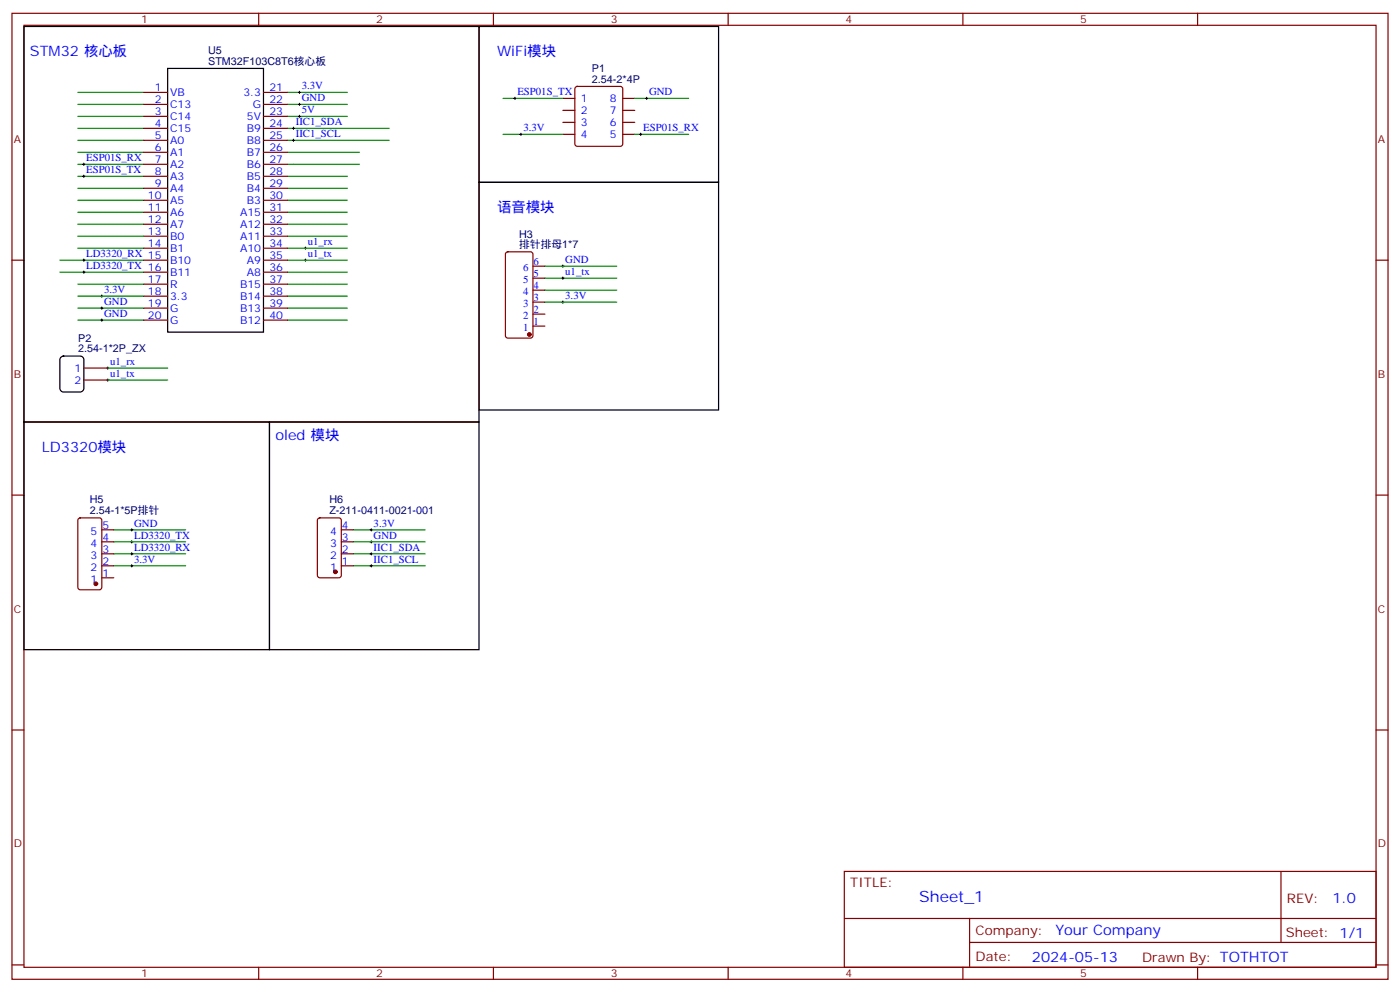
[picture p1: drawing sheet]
<svg xmlns="http://www.w3.org/2000/svg" width="412mm" height="292mm" viewBox="0 0 412 292" stroke-linecap="round" stroke-linejoin="round" font-family="sans-serif">
<g fill="none" stroke="#870000" stroke-width=".35">
<path d="M3.5 3.9h405.4v284.4h-405.4zM7.1 7.4h398.2v277.3h-398.2zM76.2 3.9v3.5M145.3 3.9v3.5M214.5 3.9v3.5M283.6 3.9v3.5M352.8 3.9v3.5M42.3 27.2h7.1M42.3 30.7h7.1M42.3 34.3h7.1M42.3 37.8h7.1M77.6 27.2h7.1"/>
<path d="M77.6 30.7h7.1M77.6 34.3h7.1M77.6 37.8h7.1M165.8 29h3.5M165.8 32.5h3.5M165.8 36h3.5M165.8 39.5h3.5M169.6 25.6l.4-.2h12.7l.5 .2 .2 .5v16.3l-.2 .5-.5 .2h-12.7l-.5-.3-.2-.4v-16.3zM183.4 29h3.6M183.4 32.5h3.6M183.4 36h3.6M183.4 39.5h3.6"/>
<path d="M42.3 41.3h7.1M42.3 44.8h7.1M42.3 48.4h7.1M42.3 51.9h7.1M42.3 55.4h7.1M42.3 58.9h7.1M77.6 41.3h7.1M77.6 44.8h7.1M77.6 48.4h7.1M77.6 51.9h7.1M77.6 55.4h7.1M77.6 58.9h7.1"/>
<path d="M3.5 76.6h3.6M42.3 76.6h7.1M42.3 62.5h7.1M42.3 66h7.1M42.3 69.5h7.1M42.3 73.1h7.1M77.6 76.6h7.1M77.6 62.5h7.1M77.6 66h7.1M77.6 69.5h7.1M77.6 73.1h7.1M149.1 74.3l.5-.2h6.7l.6 .4 .1 24.3-.5 .7h-6.9l-.7-.4v-24.3z"/>
<path d="M157 78.4h3.5M405.3 76.6h3.6M42.3 80.1h7.1M42.3 83.6h7.1M42.3 87.2h7.1M42.3 90.7h7.1M42.3 94.2h7.1M77.6 80.1h7.1M77.6 83.6h7.1M77.6 87.2h7.1M77.6 90.7h7.1M77.6 94.2h7.1"/>
<path d="M157 96h3.5M157 92.5h3.5M157 88.9h3.5M157 85.4h3.5M157 81.9h3.5M24.7 108.3h7M24.7 111.9h7M3.5 145.7h3.6M23.2 152.6l.4-.2h5.7l.6 .5 .1 20-.5 .6-5.9 .1-.6-.5-.1-20zM30 159.5h3.5M30 156h3.5M93.7 152.6l.5-.2h5.6l.7 .5v16.5l-.4 .6-5.9 .1-.7-.5v-16.5z"/>
<path d="M100.5 159.5h3.6M100.5 156h3.6M405.3 145.7h3.6M30 166.5h3.5M30 163h3.5M30 170.1h3.5M100.5 166.5h3.6M100.5 163h3.6M3.5 214.9h3.6M405.3 214.9h3.6M248.7 256.5h156.6v28.2h-156.6zM377.3 256.5v20.9"/>
<path d="M248.7 270.4h156.5M285.6 277.4h119.6M285.6 270.4v14.1M3.5 284h3.6M76.2 284.7v3.6M145.3 284.7v3.6M214.5 284.7v3.6M283.6 284.7v3.6M352.8 284.7v3.6M405.3 284h3.6"/>
</g>
<path d="M7.1 7.8h134v116.4h-134zM141.1 7.8h70.6v45.9h-70.6zM49.4 20.1h28.2v77.7h-28.2zM141.1 53.7h70.6v67h-70.6zM17.9 105.2l.8-.4h4.9l.9 .4 .2 .7v8.4l-.5 .9-.6 .2h-4.9l-.9-.5-.2-.6v-8.4zM7.1 124.2h72.3v67h-72.3zM79.4 124.2h61.7v67h-61.7z" fill="none" stroke="#000" stroke-width=".35"/>
<g fill="none" stroke="#000" stroke-width=".29">
<path d="M86.1 37.8h.7M86.4 37.4v.7M87.8 27.2h.7M87.8 30.7h.7M87.8 34.3h.7M88.2 26.8v.8M88.2 30.4v.7M88.2 33.9v.7M151.3 29h.7M151.7 28.6v.7M153.1 39.5h.7M153.5 39.2v.7"/>
<path d="M188.4 39.5h.7M188.7 39.2v.7M190.1 29h.8M190.5 28.6v.7M24.3 51.9h.7M24.3 48.4h.7M24.7 48v.7M24.7 51.5v.7M86.1 41.3h.7M86.4 41v.7M24.3 76.6h.7M24.7 76.2v.7"/>
<path d="M24.7 79.8v.7M89.6 76.6h.7M89.6 73.1h.7M90 72.7v.7M90 76.2v.7M165.5 78.4h.7M165.8 78v.7M24.3 80.1h.7M29.6 87.2h.7M29.6 94.2h.7M29.6 90.7h.7M30 86.8v.7"/>
<path d="M30 90.3v.8M30 93.9v.7M165.5 88.9h.7M165.5 81.9h.7M165.8 81.5v.7M165.8 88.6v.7M31.4 111.9h.7M31.4 108.3h.7M31.7 108v.7M31.7 111.5v.7M38.5 159.5h.7M38.5 156h.7"/>
<path d="M38.8 155.6v.7M38.8 159.1v.7M109 159.5h.7M109 156h.7M109.4 155.6v.7M109.4 159.1v.7M38.5 166.5h.7M38.5 163h.7M38.8 162.7v.7M38.8 166.2v.7M109 166.5h.7M109 163h.7"/>
<path d="M109.4 162.7v.7M109.4 166.2v.7"/>
</g>
<g fill="none" stroke="#008700" stroke-width=".35">
<path d="M22.9 27.2h19.4M22.9 30.7h19.4M22.9 34.3h19.4M22.9 37.8h19.4M84.7 37.8h30M84.7 27.2h17.6M84.7 30.7h17.6M84.7 34.3h17.6M148.2 29h17.6M148.2 39.5h17.6M187 29h15.8M187 39.5h15.8"/>
<path d="M22.9 48.4h19.4M22.9 41.3h19.4M22.9 44.8h19.4M22.9 51.9h19.4M22.9 58.9h19.4M22.9 55.4h19.4M84.7 41.3h30M84.7 48.4h21.1M84.7 44.8h21.1M84.7 51.9h17.6M84.7 58.9h17.6M84.7 55.4h17.6"/>
<path d="M17.6 76.6h24.7M22.9 62.5h19.4M22.9 66h19.4M22.9 73.1h19.4M22.9 69.5h19.4M84.7 62.5h17.6M84.7 66h17.6M84.7 73.1h17.6M84.7 69.5h17.6M84.7 76.6h17.6M160.5 78.4h21.2M17.6 80.1h24.7"/>
<path d="M22.9 83.6h19.4M22.9 87.2h19.4M22.9 90.7h19.4M22.9 94.2h19.4M84.7 83.6h17.6M84.7 87.2h17.6M84.7 90.7h17.6M84.7 94.2h17.6M84.7 80.1h17.6M160.5 88.9h21.2M160.5 85.4h21.2M160.5 81.9h21.2"/>
<path d="M31.7 111.9h17.7M31.7 108.3h17.7M33.5 159.5h21.2M33.5 156h21.2M104.1 159.5h21.1M104.1 156h21.1M33.5 166.5h21.2M33.5 163h21.2M104.1 166.5h21.1M104.1 163h21.1"/>
</g>
<g fill="#870000" stroke="#870000" stroke-width=".35">
<circle cx="98.8" cy="168.3" r=".53"/>
<circle cx="155.9" cy="98.5" r=".53"/>
<circle cx="28.2" cy="171.8" r=".53"/>
</g>
<text font-size="4.6" fill="#00f" x="270.8" y="265.5">Sheet_1</text>
<g font-size="4.2" fill="#00f">
<text x="8.8" y="16.6">STM32 核心板</text>
<text x="146.4" y="16.6">WiFi模块</text>
<text x="146.4" y="62.5">语音模块</text>
<text x="81.1" y="129.5">oled 模块</text>
<text x="12.3" y="133">LD3320模块</text>
<text x="392.5" y="265.8">1.0</text>
<text x="310.9" y="275.3">Your Company</text>
<text x="304" y="283.1">2024-05-13</text>
</g>
<g font-size="3.9" fill="#800">
<text x="250.5" y="261.1">TITLE:</text>
<text x="379.1" y="265.8">REV:</text>
<text x="287.4" y="275.3">Company:</text>
<text x="378.7" y="275.9">Sheet: 1/1</text>
<text x="287.4" y="283">Date:</text>
<text x="336.4" y="283.1">Drawn By: TOTHTOT</text>
</g>
<g font-size="3.2" fill="#800">
<text x="41.6" y="6.9">1</text>
<text x="110.8" y="6.9">2</text>
<text x="179.9" y="6.9">3</text>
<text x="249.1" y="6.9">4</text>
<text x="318.2" y="6.9">5</text>
<text x="4.1" y="42">A</text>
<text x="405.9" y="42">A</text>
<text x="4.1" y="111.2">B</text>
<text x="405.9" y="111.2">B</text>
<text x="4.1" y="180.3">C</text>
<text x="405.9" y="180.3">C</text>
<text x="4.1" y="249.4">D</text>
<text x="405.9" y="249.4">D</text>
<text x="41.6" y="287.7">1</text>
<text x="110.8" y="287.7">2</text>
<text x="179.9" y="287.7">3</text>
<text x="249.1" y="287.7">4</text>
<text x="318.2" y="287.7">5</text>
</g>
<g font-size="3.2" fill="#000080">
<text x="61.3" y="15.8">U5</text>
<text x="61.3" y="19.1">STM32F103C8T6核心板</text>
<text x="174.4" y="21.3">P1</text>
<text x="174.4" y="24.4">2.54-2*4P</text>
<text x="152.9" y="70">H3</text>
<text x="152.9" y="73.1">排针排母1*7</text>
<text x="23" y="100.5">P2</text>
<text x="23" y="103.8">2.54-1*2P_ZX</text>
<text x="26.5" y="148.2">H5</text>
<text x="97" y="148.2">H6</text>
<text x="26.5" y="151.4">2.54-1*5P排针</text>
<text x="97" y="151.4">Z-211-0411-0021-001</text>
</g>
<g font-size="3.2" fill="#00f">
<text x="45.6" y="26.8">1</text>
<text x="50.1" y="28.3">VB</text>
<text x="71.7" y="28.3">3.3</text>
<text x="79.4" y="26.8">21</text>
<text x="88.9" y="26.3">3.3V</text>
<text x="88.9" y="29.8">GND</text>
<text x="152.4" y="28.1">ESP01S_TX</text>
<text x="191.2" y="28.1">GND</text>
<text x="45.6" y="30.4">2</text>
<text x="45.6" y="33.9">3</text>
<text x="50.1" y="31.8">C13</text>
<text x="50.1" y="35.3">C14</text>
<text x="72.7" y="35.3">5V</text>
<text x="74.4" y="31.8">G</text>
<text x="79.4" y="33.9">23</text>
<text x="79.4" y="30.4">22</text>
<text x="88.9" y="33.4">5V</text>
<text x="171.1" y="30">1</text>
<text x="171.1" y="33.5">2</text>
<text x="179.7" y="33.5">7</text>
<text x="179.7" y="30">8</text>
<text x="45.6" y="37.4">4</text>
<text x="45.6" y="41">5</text>
<text x="50.1" y="38.8">C15</text>
<text x="72.7" y="38.8">B9</text>
<text x="79.4" y="41">25</text>
<text x="79.4" y="37.4">24</text>
<text x="87.1" y="36.9">IIC1_SDA</text>
<text x="87.1" y="40.4">IIC1_SCL</text>
<text x="154.2" y="38.7">3.3V</text>
<text x="171.1" y="37.1">3</text>
<text x="171.1" y="40.6">4</text>
<text x="179.7" y="40.6">5</text>
<text x="179.7" y="37.1">6</text>
<text x="189.4" y="38.7">ESP01S_RX</text>
<text x="25.4" y="47.5">ESP01S_RX</text>
<text x="45.6" y="44.5">6</text>
<text x="50.1" y="42.4">A0</text>
<text x="50.1" y="45.9">A1</text>
<text x="72.7" y="45.9">B7</text>
<text x="72.7" y="42.4">B8</text>
<text x="79.4" y="44.5">26</text>
<text x="25.4" y="51">ESP01S_TX</text>
<text x="45.6" y="48">7</text>
<text x="45.6" y="51.5">8</text>
<text x="50.1" y="49.4">A2</text>
<text x="50.1" y="53">A3</text>
<text x="72.7" y="53">B5</text>
<text x="72.7" y="49.4">B6</text>
<text x="79.4" y="51.5">28</text>
<text x="79.4" y="48">27</text>
<text x="43.6" y="58.6">10</text>
<text x="45.6" y="55.1">9</text>
<text x="50.1" y="56.5">A4</text>
<text x="72.7" y="56.5">B4</text>
<text x="79.4" y="58.6">30</text>
<text x="79.4" y="55.1">29</text>
<text x="43.6" y="62.1">11</text>
<text x="43.6" y="65.7">12</text>
<text x="50.1" y="60">A5</text>
<text x="50.1" y="63.5">A6</text>
<text x="70.7" y="63.5">A15</text>
<text x="72.7" y="60">B3</text>
<text x="79.4" y="65.7">32</text>
<text x="79.4" y="62.1">31</text>
<text x="43.6" y="69.2">13</text>
<text x="50.1" y="67.1">A7</text>
<text x="50.1" y="70.6">B0</text>
<text x="70.7" y="70.6">A11</text>
<text x="70.7" y="67.1">A12</text>
<text x="79.4" y="69.2">33</text>
<text x="25.4" y="75.7">LD3320_RX 15</text>
<text x="43.6" y="72.7">14</text>
<text x="50.1" y="74.1">B1</text>
<text x="50.1" y="77.6">B10</text>
<text x="70.7" y="74.1">A10</text>
<text x="72.7" y="77.6">A9</text>
<text x="79.4" y="76.2">35</text>
<text x="79.4" y="72.7">34</text>
<text x="90.7" y="75.7">u1_tx</text>
<text x="90.7" y="72.2">u1_rx</text>
<text x="157.2" y="78">6</text>
<text x="166.5" y="77.5">GND</text>
<text x="25.4" y="79.2">LD3320_TX 16</text>
<text x="43.6" y="83.3">17</text>
<text x="50.1" y="81.2">B11</text>
<text x="72.7" y="81.2">A8</text>
<text x="79.4" y="83.3">37</text>
<text x="79.4" y="79.8">36</text>
<text x="154.1" y="83.3">5</text>
<text x="154.1" y="79.8">6</text>
<text x="157.2" y="81.5">5</text>
<text x="166.5" y="81">u1_tx</text>
<text x="30.7" y="86.3">3.3V</text>
<text x="30.7" y="89.8">GND</text>
<text x="43.6" y="86.8">18</text>
<text x="50.1" y="84.7">R</text>
<text x="50.1" y="88.2">3.3</text>
<text x="70.7" y="88.2">B14</text>
<text x="70.7" y="84.7">B15</text>
<text x="79.4" y="86.8">38</text>
<text x="154.1" y="86.8">4</text>
<text x="157.2" y="88.6">3</text>
<text x="157.2" y="85.1">4</text>
<text x="166.5" y="88.1">3.3V</text>
<text x="30.7" y="93.3">GND</text>
<text x="43.6" y="90.3">19</text>
<text x="43.6" y="93.9">20</text>
<text x="50.1" y="91.8">G</text>
<text x="50.1" y="95.3">G</text>
<text x="70.7" y="95.3">B12</text>
<text x="70.7" y="91.8">B13</text>
<text x="79.4" y="93.9">40</text>
<text x="79.4" y="90.3">39</text>
<text x="154.1" y="93.9">2</text>
<text x="154.1" y="90.3">3</text>
<text x="157.2" y="95.6">1</text>
<text x="157.2" y="92.1">2</text>
<text x="154.1" y="97.4">1</text>
<text x="32.5" y="107.5">u1_rx</text>
<text x="22" y="109.4">1</text>
<text x="22" y="112.9">2</text>
<text x="32.5" y="111">u1_tx</text>
<text x="30.2" y="155.6">5</text>
<text x="39.5" y="155.1">GND</text>
<text x="100.7" y="155.6">4</text>
<text x="110.1" y="155.1">3.3V</text>
<text x="26.7" y="160.9">4</text>
<text x="26.7" y="157.4">5</text>
<text x="30.2" y="159.1">4</text>
<text x="39.5" y="158.6">LD3320_TX</text>
<text x="97.2" y="160.9">3</text>
<text x="97.2" y="157.4">4</text>
<text x="100.7" y="159.1">3</text>
<text x="110.1" y="158.6">GND</text>
<text x="26.7" y="168">2</text>
<text x="26.7" y="164.4">3</text>
<text x="30.2" y="166.2">2</text>
<text x="30.2" y="162.7">3</text>
<text x="39.5" y="162.1">LD3320_RX</text>
<text x="39.5" y="165.7">3.3V</text>
<text x="97.2" y="168">1</text>
<text x="97.2" y="164.4">2</text>
<text x="100.7" y="166.2">1</text>
<text x="100.7" y="162.7">2</text>
<text x="110.1" y="165.7">IIC1_SCL</text>
<text x="110.1" y="162.1">IIC1_SDA</text>
<text x="26.7" y="171.5">1</text>
<text x="30.2" y="169.7">1</text>
</g>
</svg>
